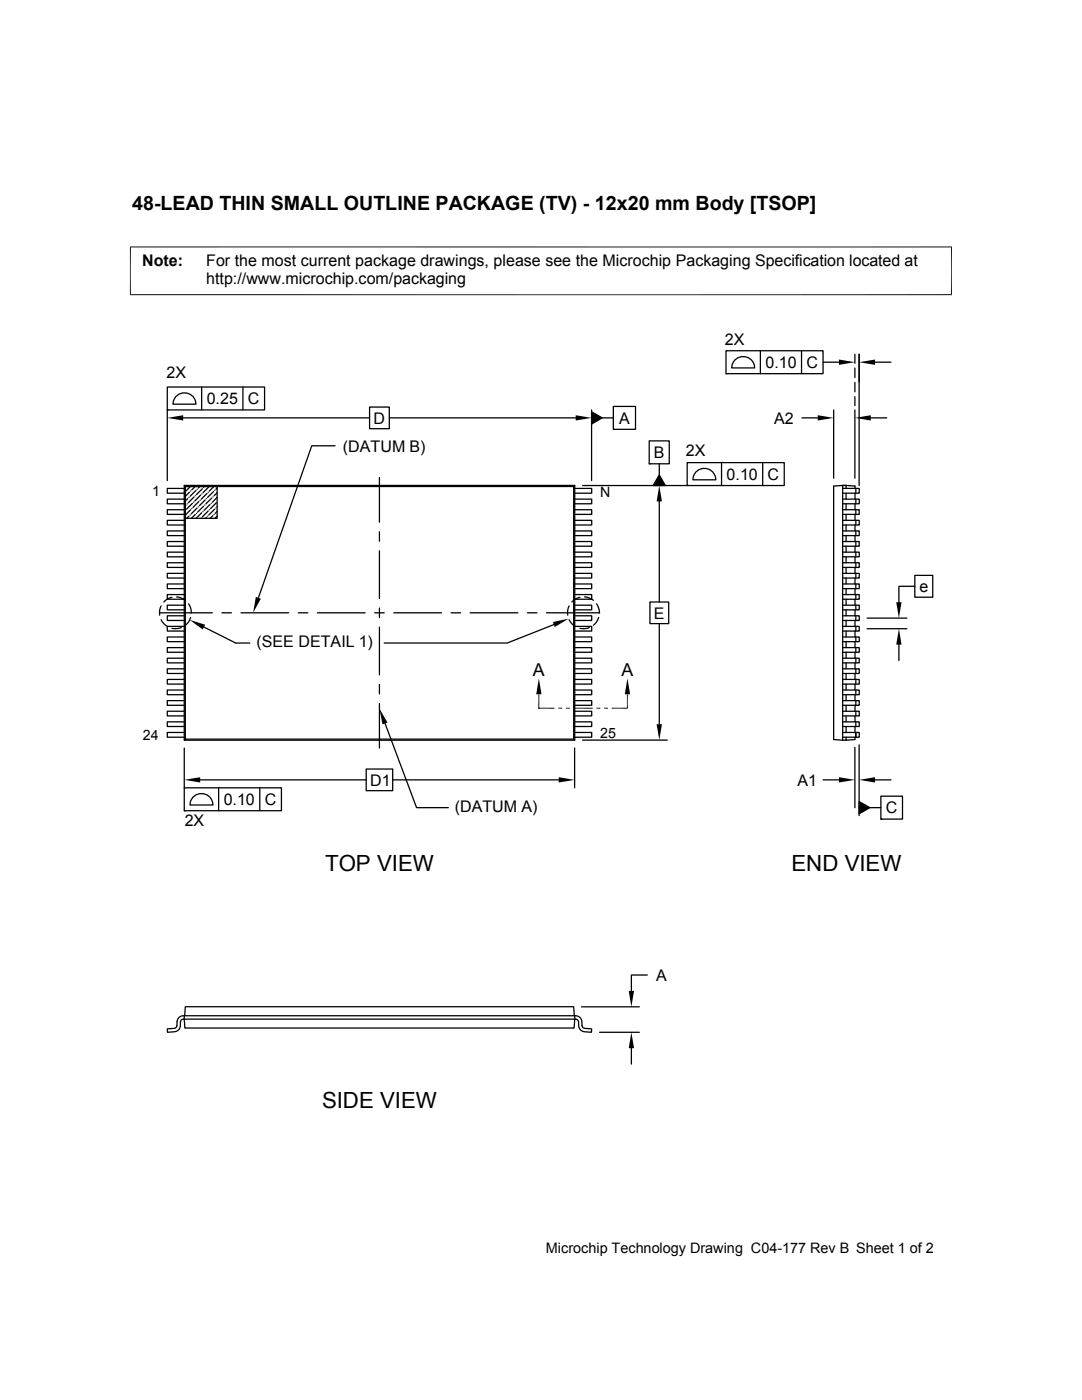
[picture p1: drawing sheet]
<svg xmlns="http://www.w3.org/2000/svg" width="216mm" height="279mm" viewBox="0 0 216 279" stroke-linecap="round" stroke-linejoin="round" font-family="sans-serif">
<g fill="none" stroke="#000" stroke-width=".25">
<path d="M33.4 77.2h19.4v4.6h-19.4zM35.3 79a2.29 2.29 0 0 1 2.4-.4 2.29 2.29 0 0 1 1.4 2.1h-4.6l.3-1.2zM40.2 77.2v4.6M48.5 77.2v4.6M144.9 70h19.3v4.6h-19.3zM144.9 74.6h.1M146.8 71.7a2.29 2.29 0 0 1 2.4-.3 2.29 2.29 0 0 1 1.4 2h-4.6l.3-1.1zM151.7 70v4.6M159.9 70v4.6M164.2 72.3h3.2M170.6 70.7v1.8M170.6 73.4v2"/>
<path d="M170.6 76.3v1.9M170.6 79.2v1.8M171.4 70.7v26.2M174.6 72.3h3.2M33.4 81.8v14.1M33.4 81.8h.1M36.6 83.4h37.1M36.8 96.9h77.9v50.8h-77.9zM36.8 99.6h-3.4v.9h3.4M36.8 97.5h-3.4v.9h3.4M36.8 96.9l.2 .2M37 97.1h77.5v50.4h-77.5z"/>
<path d="M37 97.1h6.3v6.3h-6.3zM37.5 99.5l-.5 .5M37.7 99.3h.1M37.8 98.2l-.8 .9M38 97.1l-1 1M38 98h.1M38.7 99.2l-1.1 1.1M38.9 97.1l-.6 .7M39 98.9h.1M39.1 97.9l-1.2 1.1M39.3 97.6h.1M39.9 97.1l-.3 .3"/>
<path d="M39.9 99.9h.1M40 98.8l-1.1 1.2M40.3 98.6h.1M40.4 97.5l-1.2 1.2M40.6 97.3h.1M41 99.8l-1.2 1.1M41.2 99.5h.1M41.3 98.5l-1.1 1.1M41.6 98.2h.1M41.7 97.2l-1.2 1.1M42.2 99.4l-1.1 1.2M42.5 99.2h.1"/>
<path d="M42.6 98.1l-1.2 1.2M42.7 97.1l-.9 .9M42.8 97.9h.1M43.3 97.4l-.2 .2M43.3 98.3l-.6 .6M43.3 99.3l-.9 .9M66.9 89h-4.7l-10.6 30.3M73.7 81.2h4v4.4h-4zM75.7 95.3v8.9M77.7 83.4h37.2M114.7 99.6h3.4v.9h-3.4M114.7 97.5h3.4v.9h-3.4"/>
<path d="M114.7 96.9l-.2 .2M116.2 96.9h20.9M118 82.2l2.2 1.2-2.2 1.2zM118 81.8v14.1M120.2 83.4h2.2M122.4 81.1h4.4v4.6h-4.4zM122.4 85.7h.1M129.5 88h4v4.6h-4zM129.5 92.6h.1M131.6 94.8l1.2 2.1h-2.5zM131.6 92.6v2.2M137.1 92.3h19.4v4.6h-19.4z"/>
<path d="M139 94a2.29 2.29 0 0 1 2.5-.3 2.29 2.29 0 0 1 1.3 2.1h-4.5l.3-1.2zM144 92.3v4.6M152.2 92.3v4.6M160 83.4h3.2M166.3 81.8v13.6M168.1 99.6h3.4v.9h-3.4M168.1 97.5h3.4v.9h-3.4M168.8 96.9h-.7v50.8M168.8 96.9l-2.5 .1v50.6l1.8 .1M168.8 96.9v.6M168.8 96.9l1.8 .1v.5M168.8 98.4v1.2"/>
<path d="M170.6 81.8v13.6M170.6 98.4v1.2M170.8 97.5v.9zM170.8 99.6v.9zM173.8 83.4h3.1M34.3 119.2l-.7 .3-.9 .6M35.2 119.1l.8 .2 1 .5M36.8 118.7h-3.4v.9h3.4M36.8 116.5h-3.4v1h3.4M36.8 114.4h-3.4v1h3.4M36.8 112.3h-3.4v.9h3.4M36.8 110.2h-3.4v.9h3.4"/>
<path d="M36.8 108.1h-3.4v.9h3.4M36.8 106h-3.4v.9h3.4M36.8 103.8h-3.4v1h3.4M36.8 101.7h-3.4v1h3.4M37 101.9h.1M37.1 100.8l-.1 .1M37.3 100.6h.1M37.7 103l-.4 .4M37.9 102.8h.1M38 101.7l-1 1.1M38.3 101.5h.1M38.4 100.5l-1.2 1.1"/>
<path d="M38.6 100.2h.1M39 102.7l-.8 .7M39.2 102.4h.1M39.3 101.4l-1.1 1.2M39.6 101.2h.1M39.7 100.1l-1.2 1.2M40.2 103.4h.1M40.3 102.3l-1.2 1.1M40.5 102.1h.1M40.6 101l-1.2 1.2M40.9 100.8h.1M41.2 103.3l-.2 .1"/>
<path d="M41.4 103h.1M41.6 102l-1.2 1.1M41.8 101.7h.1M41.9 100.7l-1.2 1.2M42.1 100.5h.1M42.5 102.9l-.6 .5M42.7 102.7h.1M42.8 101.6l-1.1 1.2M43.1 101.4h.1M43.2 100.3l-1.2 1.2M43.3 101.1v.1M43.3 103l-.4 .4"/>
<path d="M43.3 102.1l-.4 .3M75.7 106.1v1.9M75.7 109.9v9.5M114.7 118.7h3.4v.9h-3.4M114.7 116.5h3.4v1h-3.4M114.7 114.4h3.4v1h-3.4M114.7 112.3h3.4v.9h-3.4M114.7 110.2h3.4v.9h-3.4M114.7 108.1h3.4v.9h-3.4M114.7 106h3.4v.9h-3.4M114.7 103.8h3.4v1h-3.4M114.7 101.7h3.4v1h-3.4"/>
<path d="M115.7 119.2l-.7 .3-.9 .6M116.6 119.1l.8 .2 1 .5M131.6 100.1v20M168.1 118.7h3.4v.9h-3.4M168.1 116.5h3.4v1h-3.4M168.1 114.4h3.4v1h-3.4M168.1 112.3h3.4v.9h-3.4M168.1 110.2h3.4v.9h-3.4M168.1 108.1h3.4v.9h-3.4M168.1 106h3.4v.9h-3.4M168.1 103.8h3.4v1h-3.4M168.1 101.7h3.4v1h-3.4"/>
<path d="M168.8 119.6v1.2M168.8 117.5v1.2M168.8 115.4v1.1M168.8 113.2v1.2M168.8 111.1v1.2M168.8 109v1.2M168.8 106.9v1.2M168.8 104.8v1.2M168.8 102.7v1.1M168.8 100.5v1.2M170.6 119.6v1.2M170.6 117.5v1.2"/>
<path d="M170.6 115.4v1.1M170.6 113.2v1.2M170.6 111.1v1.2M170.6 109v1.2M170.6 106.9v1.2M170.6 104.8v1.2M170.6 102.7v1.1M170.6 100.5v1.2M170.8 118.7v.9zM170.8 116.5v1zM170.8 114.4v1zM170.8 112.3v.9z"/>
<path d="M170.8 110.2v.9zM170.8 108.1v.9zM170.8 106v.9zM170.8 103.8v1zM170.8 101.7v1zM182.5 114.8h3.6v4.4h-3.6zM182.5 117h-3.1v3.2M31.8 122.3h10.6M32.2 120.9a2.89 2.89 0 0 0-.3 1.9M32.2 123.7l.6 .8 .6 .6M36.2 125.2l-1.2 .3-.7-.1M36.8 139.8h-3.4v1h3.4"/>
<path d="M36.8 137.7h-3.4v.9h3.4M36.8 135.6h-3.4v.9h3.4M36.8 133.5h-3.4v.9h3.4M36.8 131.4h-3.4v.9h3.4M36.8 129.2h-3.4v1h3.4M36.8 127.1h-3.4v1h3.4M36.8 125h-3.4v.9h3.4M36.8 122.9h-3.4v.9h3.4M36.8 120.8h-3.4v.9h3.4M37.6 120.5a3 3 0 0 1 .6 1.8M38 123.2l-.4 1-.6 .6M40.7 125.1l6.3 3.2h2.8"/>
<path d="M44.3 122.3h1.9M48.1 122.3h9.5M59.5 122.3h1.9M63.3 122.3h9.6M74.8 122.3h1.9M75.7 121.3v2M75.7 125.2v9.5M75.7 136.6v1.9M78.6 122.3h9.5M90 122.3h1.9M93.8 122.3h9.5M105.2 122.3h1.9"/>
<path d="M110.5 124.7l-9.3 3.6h-24.5M113.6 120.9l-.3 .9v1M113.6 123.7l.6 .8 .6 .6M114.7 139.8h3.4v1h-3.4M114.7 137.7h3.4v.9h-3.4M114.7 135.6h3.4v.9h-3.4M114.7 133.5h3.4v.9h-3.4M114.7 131.4h3.4v.9h-3.4M114.7 129.2h3.4v1h-3.4M114.7 127.1h3.4v1h-3.4M114.7 125h3.4v.9h-3.4M114.7 122.9h3.4v.9h-3.4"/>
<path d="M114.7 120.8h3.4v.9h-3.4M117.6 125.2l-1.2 .3-.7-.1M119 120.5l.4 .8 .2 1h-10.5M119.5 123.2l-.5 1-.6 .6M129.7 120.1h3.7v4.4h-3.7zM131.6 124.5v20M168.1 139.8h3.4v1h-3.4M168.1 137.7h3.4v.9h-3.4M168.1 135.6h3.4v.9h-3.4M168.1 133.5h3.4v.9h-3.4M168.1 131.4h3.4v.9h-3.4M168.1 129.2h3.4v1h-3.4"/>
<path d="M168.1 127.1h3.4v1h-3.4M168.1 125h3.4v.9h-3.4M168.1 122.9h3.4v.9h-3.4M168.1 120.8h3.4v.9h-3.4M168.8 138.6v1.2M168.8 136.5v1.2M168.8 134.4v1.2M168.8 132.3v1.2M168.8 130.2v1.2M168.8 128.1v1.1M168.8 125.9v1.2M168.8 123.8v1.2"/>
<path d="M168.8 121.7v1.2M170.6 138.6v1.2M170.6 136.5v1.2M170.6 134.4v1.2M170.6 132.3v1.2M170.6 130.2v1.2M170.6 128.1v1.1M170.6 125.9v1.2M170.6 123.8v1.2M170.6 121.7v1.2M170.8 139.8v1zM170.8 137.7v.9z"/>
<path d="M170.8 135.6v.9zM170.8 133.5v.9zM170.8 131.4v.9zM170.8 129.2v1zM170.8 127.1v1zM170.8 125v.9zM170.8 122.9v.9zM170.8 120.8v.9zM173 125.5h8M173 123.4h8M179.4 128.7v3.1M36.8 157.2h19.4v4.6h-19.4z"/>
<path d="M36.8 146.2h-3.4v.9h3.4M36.8 144.1h-3.4v.9h3.4M36.8 141.9h-3.4v1h3.4M36.8 149.3v7.9M37.1 147.5l-.3 .2M38.7 158.9a2.29 2.29 0 0 1 2.4-.3 2.29 2.29 0 0 1 1.4 2.1h-4.6l.3-1.2zM39.9 155.6h33.2M43.6 157.2v4.6M51.8 157.2v4.6M73.1 153.5h5.3v4.3h-5.3zM75.7 140.4v8.9M76.8 144.4l6.3 16.8h6.4"/>
<path d="M78.4 155.6h33.1M114.5 147.5l.2 .2M114.7 149.3v7.9M114.7 146.2h3.4v.9h-3.4M114.7 144.1h3.4v.9h-3.4M114.7 141.9h3.4v1h-3.4M116.2 147.7h16.9M164.2 155.6h3.2M168.1 146.2h3.4v.9h-3.4M168.1 147.7h.7M168.1 144.1h3.4v.9h-3.4M168.1 141.9h3.4v1h-3.4"/>
<path d="M168.8 142.9v1.2M168.8 145v1.2M168.8 147.1v.6M168.8 140.8v1.1M170.6 149.2v12M170.6 147.1v.5l-1.8 .1M170.6 145v1.2M170.6 142.9v1.2M170.6 140.8v1.1M170.8 144.1v.9zM170.8 146.2v.9M170.8 141.9v1z"/>
<path d="M171.4 160l2.2 1.2-2.2 1.2zM171.4 148.7v14.1M174.6 155.6h3.2M175.8 158.9h4.3v4.6h-4.3zM36.8 161.8h.1M173.6 161.2h2.2M175.8 163.5h.1M129.2 194.6h-3.2v3.2M33.4 205.3l1.6-.1 .3-.5a1.49 1.49 0 0 1 1.3-2h78.3a1.23 1.23 0 0 1 1.2 1.2l.1 1 .3 .3 1.6 .1-.1 .7-1.4-.1a1.49 1.49 0 0 1-1.2-2 .58 .58 0 0 0-.5-.5h-78.3a.58 .58 0 0 0-.6 .5 1.49 1.49 0 0 1-1.2 2l-1.4 .1zM36.8 202.7l.1 2.5h77.7l.1-2.5M36.9 202.7l.1-1.8h77.5l.1 1.8M116 200.9h11.6"/>
<path d="M119.6 206h8M126 209.2v3.2"/>
</g>
<g fill="#000">
<path d="M167.4 71.8l3.2 .5-3.2 .5zM171.4 72.3l3.2-.5v1zM33.4 83.4l3.2-.5v1zM114.9 82.9l3.1 .5-3.1 .5zM118 82.2l2.2 1.2-2.2 1.2zM131.6 94.8l1.2 2.1h-2.5zM163.2 82.9l3.1 .5-3.1 .5zM170.6 83.4l3.2-.5v1zM51.1 119.1l.9 .4-1.5 2.8zM131.6 96.9l.5 3.2h-1.1zM37.8 123.7l3.1 1-.5 .9zM107.5 135.4l.6 3.2h-1.1z"/>
<path d="M110.3 124.1l3.2-.6-2.8 1.6zM125.2 135.4l.5 3.2h-1zM179.4 125.5l.5 3.2h-1.1zM178.8 120.2h1.1l-.5 3.2zM36.8 155.6l3.1-.5v1.1zM75.7 141.4l1.6 2.8-1 .4zM111.5 155.1l3.2 .5-3.2 .6zM111.4 141.4l.8-.2v.2zM111.4 141.2h.8l-.8 .2zM112.9 141.4l.8-.2v.2zM112.9 141.2h.8l-.8 .2zM119 141.4l.8-.2v.2z"/>
<path d="M119 141.2h.8l-.8 .2zM120.5 141.4l.8-.2v.2zM120.5 141.2h.8l-.8 .2zM131 144.5h1.1l-.5 3.2zM167.4 155.1l3.2 .5-3.2 .6zM171.4 155.6l3.2-.5v1.1zM171.4 160l2.2 1.2-2.2 1.2zM125.5 197.8h1l-.5 3.1zM126 206l.5 3.2h-1z"/>
</g>
<path d="M25.9 58.8h164M26 49.2v9.7M189.9 49.2v9.7M189.9 49.3h-164M107.5 138.6v2.8M125.2 138.6v2.8M107.5 141.2v.2M107.5 141.3h3.1M114.4 141.3h3.9M122.1 141.3h3.1" fill="none" stroke="#000" stroke-width=".2"/>
<g font-size="4.4">
<text x="64.9" y="173.9">TOP VIEW</text>
<text x="157.9" y="173.9">END VIEW</text>
<text x="64.3" y="221.1">SIDE VIEW</text>
</g>
<text font-size="3.9" x="26.4" y="41.9">48-LEAD THIN SMALL OUTLINE PACKAGE (TV) - 12x20 mm Body [TSOP]</text>
<g font-size="3.6">
<text x="106.3" y="134.9">A</text>
<text x="124" y="134.9">A</text>
</g>
<g font-size="3.2">
<text x="28.4" y="53">Note:</text>
<text x="41.1" y="53">For the most current package drawings, please see the Microchip Packaging Specification located at</text>
<text x="41.1" y="56.7">http://www.microchip.com/packaging</text>
<text x="144.7" y="68.8">2X</text>
<text x="33.2" y="75.5">2X</text>
<text x="152.7" y="73.4">0.10</text>
<text x="160.9" y="73.4">C</text>
<text x="41.3" y="80.7">0.25</text>
<text x="49.5" y="80.7">C</text>
<text x="74.5" y="84.5">D</text>
<text x="123.5" y="84.5">A</text>
<text x="154.5" y="84.5">A2</text>
<text x="68.4" y="90.1">(DATUM B)</text>
<text x="130.5" y="91.4">B</text>
<text x="136.9" y="91.1">2X</text>
<text x="145" y="95.7">0.10</text>
<text x="153.2" y="95.8">C</text>
<text x="183.5" y="118.1">e</text>
<text x="130.5" y="123.4">E</text>
<text x="51.2" y="129.2">(SEE DETAIL 1)</text>
<text x="44.6" y="160.6">0.10</text>
<text x="52.8" y="160.7">C</text>
<text x="73.9" y="156.8">D1</text>
<text x="159.2" y="156.8">A1</text>
<text x="36.9" y="164.9">2X</text>
<text x="90.7" y="162.1">(DATUM A)</text>
<text x="176.8" y="162.3">C</text>
<text x="130.9" y="195.7">A</text>
</g>
<text font-size="2.9" x="108.9" y="250.1">Microchip Technology Drawing C04-177 Rev B Sheet 1 of 2</text>
<g font-size="2.8">
<text x="30.4" y="99">1</text>
<text x="119.8" y="99.3">N</text>
<text x="28.5" y="147.7">24</text>
<text x="119.8" y="147.3">25</text>
</g>
</svg>
